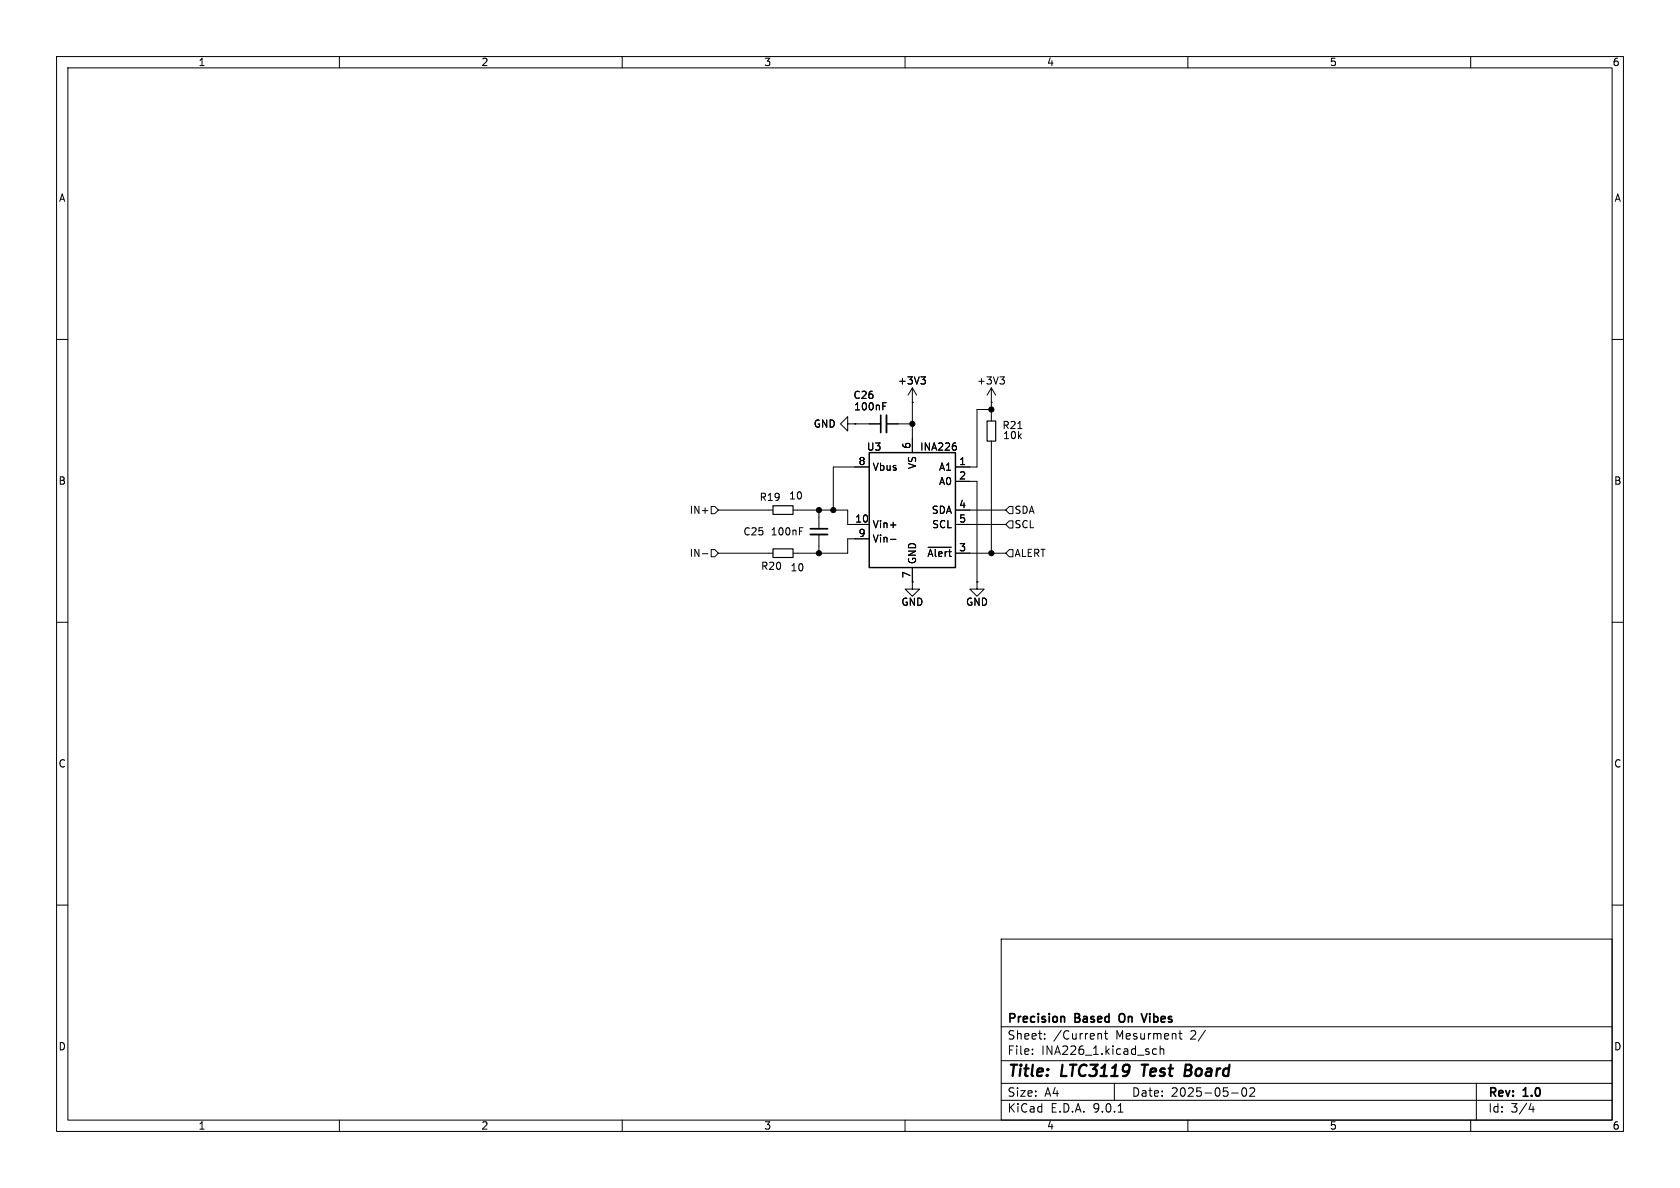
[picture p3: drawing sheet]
<svg xmlns="http://www.w3.org/2000/svg" width="297mm" height="210mm" viewBox="0 0 297 210" stroke-linecap="round" stroke-linejoin="round" font-family="sans-serif">
<g fill="none" stroke="#000" stroke-width=".18">
<path d="M10 10h277v190h-277zM12 12h273v186h-273zM60 10v2M110 10v2M160 10v2M210 10v2M260 10v2M10 60h2M149.9 74.9v-1.2l-1.3 1.2 1.3 1.3v-1.3h1.2M151.1 74.9h.1M151.1 74.9h4.6M156.1 71.8h.4"/>
<path d="M156.1 71.2h.6M156.7 74.9h4.6M161.3 71.1h.1M161.3 68.6l-.8 1.3M161.3 68.6l.8 1.3M161.3 68.6v11.4M162.8 66.6h.8l-.4 .5M163.3 67.1l.3 .2v.3l-.3 .3M169 78.8l.1 .2-.1 .5M175.3 71.1h.1M175.3 68.6l-.8 1.3M175.3 68.6l.7 1.3"/>
<path d="M175.3 68.6v5.8M175.3 78v19.8M175.3 72.4h-2.6v10.2h-3.8M176.8 66.6h.8l-.5 .5M177.3 67.1l.3 .2v.3l-.3 .3M179.9 75.8h.8M285 60h2M124.2 97.9h.9M125.7 97.2h.7l.6 .6-.6 .6h-.7zM125.7 89.5h.7l.6 .7-.6 .6h-.7zM127 90.2h9.7M127 97.8h9.7"/>
<path d="M140.2 90.2h9.7v2.5h3.8M141.3 93.9h.5M141.3 93.3h.6M144.8 90.2v3.3M144.8 94.5v3.3M153.7 95.3h-3.8v2.5h-9.7M153.7 82.6h-6.4v7.6M157.4 92.8h1M157.4 95.3h1M164.1 96.7h4.1M168.9 90.2h8.9M168.9 97.8h8.9"/>
<path d="M168.9 92.7h8.9M168.9 85.1h3.8v17.8M177.8 92.7l.6-.6h.7v1.2h-.7zM178.4 97.2h.7v1.2h-.7l-.6-.6zM178.4 89.5h.7v1.3h-.7l-.6-.6zM10 110h2M161.3 102.9v1.2h1.3l-1.3 1.3-1.3-1.3h1.3M161.3 102.9h.1M161.3 100.3v2.6M172.7 102.9v1.2h1.3l-1.3 1.3-1.3-1.3h1.3M172.7 102.9h.1M285 110h2"/>
<path d="M10 160h2M177 166h108v32h-108zM285 160h2M60 198v2M110 198v2M160 198v2M177 194.5h108M177 191.5h108M177 187.5h108M177 181.5h108M182.5 186.3v.1M182.5 185.5v.1"/>
<path d="M184.7 183.6v.1M184.7 182.8v.1M194.3 182.7h.2l.2 .2v.8M195.2 182.7h.6M195.5 182.2v1.3l.3 .2M197 191.5v3M197.7 196.6h.8M203.8 186.3l.2 .1 .5-.1M204.5 185.5l-.5-.1-.2 .1M205.1 185.5l.2-.1 .4 .1v.9M205.1 184.9v1.5M208.4 182.7h.6"/>
<path d="M208.6 182.2v1.3l.4 .2M210 198v2M217.7 193.2h1.2M219.7 192.4l.2-.1a.81 .81 0 0 1 .6 .6 .81 .81 0 0 1-.3 .8l-.2 .1a.81 .81 0 0 1-.3-1.4zM221 192.4l.5-.1 .2 .1 .1 .3-.9 1.1h.9M260 198v2M261 191.5v6.5M270.7 195l-.4 1.1h.9M271 195.6v1"/>
</g>
<path d="M201.8 188.2h1.2M202.4 188.2l-.2 2M209.5 189.2h.7M209.6 188.2h.7M210.2 189.2l.3 .1M210.4 190.1l-1 .1M210.4 189.1l-.2 .1" fill="none" stroke="#000" stroke-width=".4"/>
<path d="M155.7 73.4v3.1M143.3 93.5h3M188 179.7l.2 .2v.8M198.1 179.3a1.07 1.07 0 0 0 0 1.3M201.8 179.2l.5 1.5 .5-1.5" fill="none" stroke="#000" stroke-width=".3"/>
<path d="M156.7 73.4v3.1M143.3 94.5h3" fill="none" stroke="#000" stroke-width=".33"/>
<path d="M174.5 74.4h1.5v3.6h-1.5zM136.7 89.4h3.5v1.5h-3.5zM136.7 97h3.5v1.6h-3.5z" fill="none" stroke="#000" stroke-width=".2"/>
<path d="M153.7 80h15.2v20.3h-15.2z" fill="none" stroke="#000" stroke-width=".25"/>
<g fill="#000" stroke="#000" stroke-width=".18">
<circle cx="161.3" cy="74.9" r=".46"/>
<circle cx="175.3" cy="72.4" r=".46"/>
<circle cx="144.8" cy="90.2" r=".46"/>
<circle cx="144.8" cy="97.8" r=".46"/>
<circle cx="147.3" cy="90.2" r=".46"/>
<circle cx="175.3" cy="97.8" r=".46"/>
</g>
<g font-size="2.8">
<text x="178" y="190.9">Title:</text>
<text x="187.7" y="190.9">LTC3119</text>
<text x="202.7" y="190.9">Test</text>
<text x="211.1" y="190.9">Board</text>
</g>
<g font-size="2.1">
<text x="178" y="184">Sheet:</text>
<text x="178" y="181.2">Precision</text>
<text x="186.2" y="184">/Current</text>
<text x="190.1" y="181.2">Based</text>
<text x="197.3" y="184">Mesurment</text>
<text x="198.6" y="181.2">On</text>
<text x="203.2" y="181.2">Vibes</text>
<text x="210.6" y="184">2/</text>
<text x="178" y="186.7">File:</text>
<text x="184.1" y="186.7">INA226_1.kicad_sch</text>
<text x="178" y="196.9">KiCad</text>
<text x="178" y="194.1">Size:</text>
<text x="184.7" y="194.1">A4</text>
<text x="185.7" y="196.9">E.D.A.</text>
<text x="193.3" y="196.9">9.0.1</text>
<text x="200" y="194.1">Date:</text>
<text x="207" y="194.1">2025-05-02</text>
<text x="263" y="194.3">Rev:</text>
<text x="263" y="196.9">Id:</text>
<text x="267.1" y="196.9">3/4</text>
<text x="269.4" y="194.3">1.0</text>
</g>
<g font-size="1.8">
<text x="35" y="11.9">1</text>
<text x="85" y="11.9">2</text>
<text x="135" y="11.9">3</text>
<text x="185" y="11.9">4</text>
<text x="235" y="11.9">5</text>
<text x="285" y="11.9">6</text>
<text x="10.3" y="35.9">A</text>
<text x="285.3" y="35.9">A</text>
<text x="150.8" y="70.7">C26</text>
<text x="158.6" y="68.2">+3V3</text>
<text x="172.6" y="68.2">+3V3</text>
<text x="143.8" y="75.8">GND</text>
<text x="150.9" y="72.7">100nF</text>
<text x="177.1" y="76">R21</text>
<text x="177.2" y="77.8">10k</text>
<text x="151.7" y="82.3">8</text>
<text x="153.2" y="79.9">U3</text>
<text x="154.2" y="83.4">Vbus</text>
<text x="161" y="79.4" transform="rotate(-90 161 79.4)">6</text>
<text x="162.2" y="83" transform="rotate(-90 162.2 83)">VS</text>
<text x="162.6" y="79.9">INA226</text>
<text x="165.9" y="83.4">A1</text>
<text x="169.5" y="82.3">1</text>
<text x="10.3" y="85.9">B</text>
<text x="134.2" y="88.7">R19</text>
<text x="139.4" y="88.5">10</text>
<text x="165.9" y="86">A0</text>
<text x="169.5" y="84.8">2</text>
<text x="169.5" y="89.9">4</text>
<text x="285.3" y="85.9">B</text>
<text x="121.8" y="91">IN+</text>
<text x="131.3" y="94.8">C25</text>
<text x="136.2" y="94.8">100nF</text>
<text x="151.1" y="92.5">10</text>
<text x="151.7" y="95">9</text>
<text x="154.2" y="93.6">Vin+</text>
<text x="164.6" y="91">SDA</text>
<text x="164.7" y="93.6">SCL</text>
<text x="169.5" y="92.5">5</text>
<text x="179.3" y="91">SDA</text>
<text x="179.3" y="93.6">SCL</text>
<text x="121.8" y="98.7">IN-</text>
<text x="134.5" y="100.9">R20</text>
<text x="139.7" y="101.2">10</text>
<text x="154.2" y="96.1">Vin-</text>
<text x="162.2" y="99.8" transform="rotate(-90 162.2 99.8)">GND</text>
<text x="163.8" y="98.7">~{Alert}</text>
<text x="169.5" y="97.5">3</text>
<text x="179.3" y="98.7">ALERT</text>
<text x="159.3" y="107.3">GND</text>
<text x="161" y="102.3" transform="rotate(-90 161 102.3)">7</text>
<text x="170.7" y="107.3">GND</text>
<text x="10.3" y="135.9">C</text>
<text x="285.3" y="135.9">C</text>
<text x="10.3" y="185.9">D</text>
<text x="285.3" y="185.9">D</text>
<text x="35" y="199.9">1</text>
<text x="85" y="199.9">2</text>
<text x="135" y="199.9">3</text>
<text x="185" y="199.9">4</text>
<text x="235" y="199.9">5</text>
<text x="285" y="199.9">6</text>
</g>
</svg>
